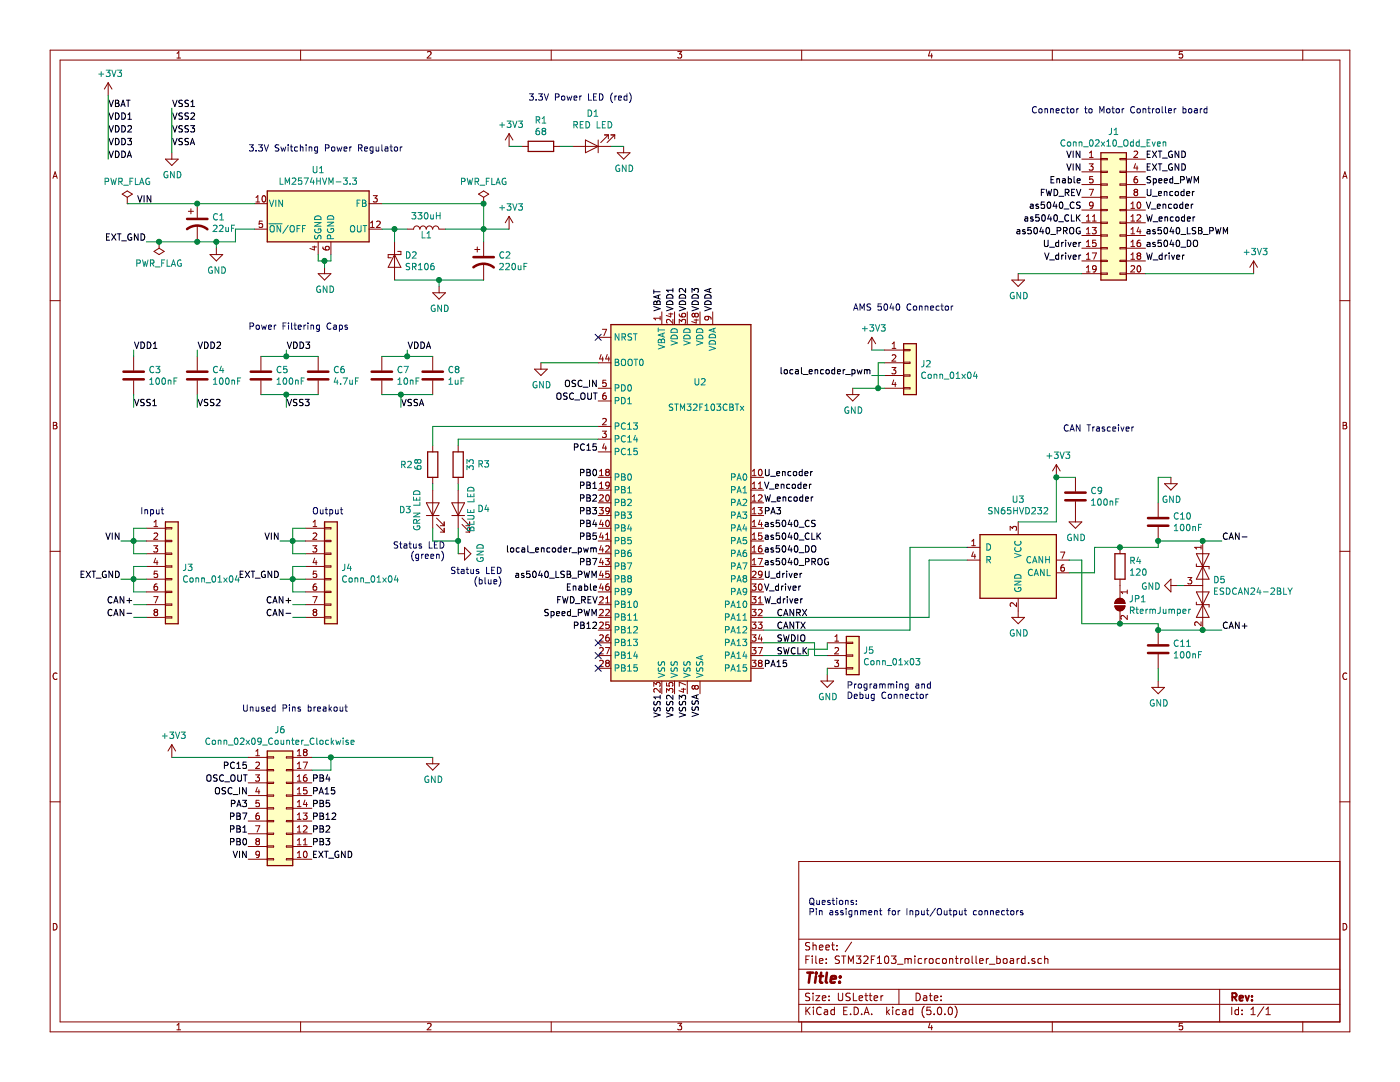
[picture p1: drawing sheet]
EESchema Schematic File Version 4
LIBS:STM32F103_microcontroller_board-cache
EELAYER 26 0
EELAYER END
$Descr USLetter 11000 8500
encoding utf-8
Sheet 1 1
Title ""
Date ""
Rev ""
Comp ""
Comment1 ""
Comment2 ""
Comment3 ""
Comment4 ""
$EndDescr
$Comp
L MCU_ST_STM32F1:STM32F103CBTx U2
U 1 1
P 5400 3950
F 0 "U2" H 5500 4900 50  0000 C CNN
F 1 "STM32F103CBTx" H 5550 4700 50  0000 C CNN
F 2 "Package_QFP:LQFP-48_7x7mm_P0.5mm" H 4800 2550 50  0001 R CNN
F 3 "http://www.st.com/st-web-ui/static/active/en/resource/technical/document/datasheet/CD00161566.pdf" H 5400 3950 50  0001 C CNN
	1    5400 3950
	1    0    0    -1  
$EndComp
$Comp
L Regulator_Switching:LM2574HVM-3.3 U1
U 1 1
P 2500 1700
F 0 "U1" H 2500 2067 50  0000 C CNN
F 1 "LM2574HVM-3.3" H 2500 1976 50  0000 C CNN
F 2 "Package_SO:SOIC-14W_7.5x9.0mm_P1.27mm" H 2100 2050 50  0001 L CIN
F 3 "http://www.ti.com/lit/ds/symlink/lm2574.pdf" H 2500 1700 50  0001 C CNN
	1    2500 1700
	1    0    0    -1  
$EndComp
$Comp
L Interface_CAN_LIN:SN65HVD232 U3
U 1 1
P 8000 4400
F 0 "U3" H 8000 4878 50  0000 C CNN
F 1 "SN65HVD232" H 8000 4787 50  0000 C CNN
F 2 "Package_SO:SOIC-8_3.9x4.9mm_P1.27mm" H 8000 3900 50  0001 C CNN
F 3 "http://www.ti.com/lit/ds/symlink/sn65hvd230.pdf" H 7900 4800 50  0001 C CNN
	1    8000 4400
	1    0    0    -1  
$EndComp
$Comp
L Connector_Generic:Conn_01x03 J5
U 1 1
P 6700 5150
F 0 "J5" H 6780 5192 50  0000 L CNN
F 1 "Conn_01x03" H 6780 5101 50  0000 L CNN
F 2 "Connector_PinHeader_2.54mm:PinHeader_1x03_P2.54mm_Vertical" H 6700 5150 50  0001 C CNN
F 3 "~" H 6700 5150 50  0001 C CNN
	1    6700 5150
	1    0    0    -1  
$EndComp
Text Label 5200 2450 1    50   ~ 0
VBAT
Text Label 5300 2450 1    50   ~ 0
VDD1
Text Label 5400 2450 1    50   ~ 0
VDD2
Text Label 5500 2450 1    50   ~ 0
VDD3
Text Label 5600 2450 1    50   ~ 0
VDDA
Text Label 5200 5450 3    50   ~ 0
VSS1
Text Label 5300 5450 3    50   ~ 0
VSS2
Text Label 5400 5450 3    50   ~ 0
VSS3
Text Label 5500 5450 3    50   ~ 0
VSSA
$Comp
L power:GND #PWR07
U 1 1
P 2550 2100
F 0 "#PWR07" H 2550 1850 50  0001 C CNN
F 1 "GND" H 2555 1927 50  0000 C CNN
F 2 "" H 2550 2100 50  0001 C CNN
F 3 "" H 2550 2100 50  0001 C CNN
	1    2550 2100
	1    0    0    -1  
$EndComp
Wire Wire Line
	2500 2000 2500 2050
Wire Wire Line
	2500 2050 2550 2050
Wire Wire Line
	2550 2050 2550 2100
Wire Wire Line
	2600 2000 2600 2050
Wire Wire Line
	2600 2050 2550 2050
Connection ~ 2550 2050
$Comp
L Device:CP1 C1
U 1 1
P 1550 1750
F 0 "C1" H 1665 1796 50  0000 L CNN
F 1 "22uF" H 1665 1705 50  0000 L CNN
F 2 "Capacitor_SMD:CP_Elec_6.3x5.4" H 1588 1600 50  0001 C CNN
F 3 "https://www.digikey.com/product-detail/en/panasonic-electronic-components/EEE-1HA220WP/PCE3920CT-ND/766296" H 1550 1750 50  0001 C CNN
	1    1550 1750
	1    0    0    -1  
$EndComp
Wire Wire Line
	1550 1600 2000 1600
Wire Wire Line
	1550 1900 1700 1900
Wire Wire Line
	1850 1900 1850 1800
Wire Wire Line
	1850 1800 2000 1800
$Comp
L Device:L L1
U 1 1
P 3350 1800
F 0 "L1" V 3300 1800 50  0000 C CNN
F 1 "330uH" V 3449 1800 50  0000 C CNN
F 2 "Inductor_THT:L_Radial_D8.7mm_P5.00mm_Fastron_07HCP" H 3350 1800 50  0001 C CNN
F 3 "https://www.digikey.com/product-detail/en/bourns-inc/6000-331K-RC/M8634-ND/775173" H 3350 1800 50  0001 C CNN
	1    3350 1800
	0    -1   -1   0   
$EndComp
$Comp
L Device:D_Schottky D2
U 1 1
P 3100 2050
F 0 "D2" V 3054 2129 50  0000 L CNN
F 1 "SR106" V 3145 2129 50  0000 L CNN
F 2 "Diode_SMD:D_SOD-323_HandSoldering" H 3100 2050 50  0001 C CNN
F 3 "https://www.digikey.com/product-detail/en/micro-commercial-co/BSR106WS-TP/BSR106WS-TPMSCT-ND/2642048" H 3100 2050 50  0001 C CNN
	1    3100 2050
	0    1    1    0   
$EndComp
$Comp
L Device:CP1 C2
U 1 1
P 3800 2050
F 0 "C2" H 3915 2096 50  0000 L CNN
F 1 "220uF" H 3915 2005 50  0000 L CNN
F 2 "Capacitor_SMD:CP_Elec_6.3x5.4" H 3838 1900 50  0001 C CNN
F 3 "https://www.digikey.com/product-detail/en/panasonic-electronic-components/EEE-0JA221WP/PCE3858CT-ND/766234" H 3800 2050 50  0001 C CNN
	1    3800 2050
	1    0    0    -1  
$EndComp
Wire Wire Line
	3100 2200 3450 2200
Wire Wire Line
	3100 1900 3100 1800
Wire Wire Line
	3100 1800 3000 1800
Wire Wire Line
	3100 1800 3200 1800
Connection ~ 3100 1800
Wire Wire Line
	3500 1800 3800 1800
Wire Wire Line
	3800 1800 3800 1900
Wire Wire Line
	3000 1600 3800 1600
Wire Wire Line
	3800 1600 3800 1800
Connection ~ 3800 1800
$Comp
L power:+3V3 #PWR05
U 1 1
P 4000 1800
F 0 "#PWR05" H 4000 1650 50  0001 C CNN
F 1 "+3V3" H 4015 1973 50  0000 C CNN
F 2 "" H 4000 1800 50  0001 C CNN
F 3 "" H 4000 1800 50  0001 C CNN
	1    4000 1800
	1    0    0    -1  
$EndComp
Wire Wire Line
	3800 1800 4000 1800
Text Label 1200 1600 2    50   ~ 0
VIN
Text Label 1150 1900 2    50   ~ 0
EXT_GND
Connection ~ 1550 1900
$Comp
L power:GND #PWR06
U 1 1
P 1700 1950
F 0 "#PWR06" H 1700 1700 50  0001 C CNN
F 1 "GND" H 1705 1777 50  0000 C CNN
F 2 "" H 1700 1950 50  0001 C CNN
F 3 "" H 1700 1950 50  0001 C CNN
	1    1700 1950
	1    0    0    -1  
$EndComp
Wire Wire Line
	1700 1900 1700 1950
Connection ~ 1700 1900
Wire Wire Line
	1700 1900 1850 1900
$Comp
L power:GND #PWR010
U 1 1
P 3450 2250
F 0 "#PWR010" H 3450 2000 50  0001 C CNN
F 1 "GND" H 3455 2077 50  0000 C CNN
F 2 "" H 3450 2250 50  0001 C CNN
F 3 "" H 3450 2250 50  0001 C CNN
	1    3450 2250
	1    0    0    -1  
$EndComp
Wire Wire Line
	3450 2200 3450 2250
Connection ~ 3450 2200
Text Notes 1950 1200 0    50   ~ 0
3.3V Switching Power Regulator
$Comp
L Device:C C3
U 1 1
P 1050 2950
F 0 "C3" H 1165 2996 50  0000 L CNN
F 1 "100nF" H 1165 2905 50  0000 L CNN
F 2 "Capacitor_SMD:C_0603_1608Metric_Pad1.05x0.95mm_HandSolder" H 1088 2800 50  0001 C CNN
F 3 "https://www.digikey.com/product-detail/en/yageo/CC0603ZRY5V9BB104/311-1343-1-ND/2103127" H 1050 2950 50  0001 C CNN
	1    1050 2950
	1    0    0    -1  
$EndComp
$Comp
L Device:C C4
U 1 1
P 1550 2950
F 0 "C4" H 1665 2996 50  0000 L CNN
F 1 "100nF" H 1665 2905 50  0000 L CNN
F 2 "Capacitor_SMD:C_0603_1608Metric_Pad1.05x0.95mm_HandSolder" H 1588 2800 50  0001 C CNN
F 3 "https://www.digikey.com/product-detail/en/yageo/CC0603ZRY5V9BB104/311-1343-1-ND/2103127" H 1550 2950 50  0001 C CNN
	1    1550 2950
	1    0    0    -1  
$EndComp
$Comp
L Device:C C5
U 1 1
P 2050 2950
F 0 "C5" H 2165 2996 50  0000 L CNN
F 1 "100nF" H 2165 2905 50  0000 L CNN
F 2 "Capacitor_SMD:C_0603_1608Metric_Pad1.05x0.95mm_HandSolder" H 2088 2800 50  0001 C CNN
F 3 "https://www.digikey.com/product-detail/en/yageo/CC0603ZRY5V9BB104/311-1343-1-ND/2103127" H 2050 2950 50  0001 C CNN
	1    2050 2950
	1    0    0    -1  
$EndComp
$Comp
L Device:C C6
U 1 1
P 2500 2950
F 0 "C6" H 2615 2996 50  0000 L CNN
F 1 "4.7uF" H 2615 2905 50  0000 L CNN
F 2 "Capacitor_SMD:C_0603_1608Metric_Pad1.05x0.95mm_HandSolder" H 2538 2800 50  0001 C CNN
F 3 "https://www.digikey.com/product-detail/en/samsung-electro-mechanics/CL10A475KP8NNNC/1276-1044-1-ND/3889130" H 2500 2950 50  0001 C CNN
	1    2500 2950
	1    0    0    -1  
$EndComp
$Comp
L Device:C C7
U 1 1
P 3000 2950
F 0 "C7" H 3115 2996 50  0000 L CNN
F 1 "10nF" H 3115 2905 50  0000 L CNN
F 2 "Capacitor_SMD:C_0603_1608Metric_Pad1.05x0.95mm_HandSolder" H 3038 2800 50  0001 C CNN
F 3 "https://www.digikey.com/product-detail/en/samsung-electro-mechanics/CL10B103KB8NCNC/1276-1921-1-ND/3890007" H 3000 2950 50  0001 C CNN
	1    3000 2950
	1    0    0    -1  
$EndComp
$Comp
L Device:C C8
U 1 1
P 3400 2950
F 0 "C8" H 3515 2996 50  0000 L CNN
F 1 "1uF" H 3515 2905 50  0000 L CNN
F 2 "Capacitor_SMD:C_0603_1608Metric_Pad1.05x0.95mm_HandSolder" H 3438 2800 50  0001 C CNN
F 3 "https://www.digikey.com/product-detail/en/samsung-electro-mechanics/CL10B105MO8NNWC/1276-6524-1-ND/5961383" H 3400 2950 50  0001 C CNN
	1    3400 2950
	1    0    0    -1  
$EndComp
Wire Wire Line
	2050 2800 2250 2800
Wire Wire Line
	2050 3100 2250 3100
Wire Wire Line
	3000 3100 3150 3100
Wire Wire Line
	3000 2800 3200 2800
Text Label 1050 2750 0    50   ~ 0
VDD1
Text Label 1550 2750 0    50   ~ 0
VDD2
Text Label 2250 2750 0    50   ~ 0
VDD3
Text Label 3200 2750 0    50   ~ 0
VDDA
Wire Wire Line
	2250 2750 2250 2800
Connection ~ 2250 2800
Wire Wire Line
	2250 2800 2500 2800
Wire Wire Line
	3200 2750 3200 2800
Connection ~ 3200 2800
Wire Wire Line
	3200 2800 3400 2800
Text Label 1050 3200 0    50   ~ 0
VSS1
Text Label 1550 3200 0    50   ~ 0
VSS2
Text Label 2250 3200 0    50   ~ 0
VSS3
Text Label 3150 3200 0    50   ~ 0
VSSA
Wire Wire Line
	3150 3200 3150 3100
Connection ~ 3150 3100
Wire Wire Line
	3150 3100 3400 3100
Wire Wire Line
	2250 3200 2250 3100
Connection ~ 2250 3100
Wire Wire Line
	2250 3100 2500 3100
Wire Wire Line
	1550 3200 1550 3100
Wire Wire Line
	1050 3200 1050 3100
Wire Wire Line
	1050 2750 1050 2800
Wire Wire Line
	1550 2750 1550 2800
Text Notes 1950 2600 0    50   ~ 0
Power Filtering Caps
$Comp
L power:+3V3 #PWR01
U 1 1
P 850 750
F 0 "#PWR01" H 850 600 50  0001 C CNN
F 1 "+3V3" H 865 923 50  0000 C CNN
F 2 "" H 850 750 50  0001 C CNN
F 3 "" H 850 750 50  0001 C CNN
	1    850  750 
	1    0    0    -1  
$EndComp
Text Label 850  850  0    50   ~ 0
VBAT
Text Label 850  950  0    50   ~ 0
VDD1
Text Label 850  1050 0    50   ~ 0
VDD2
Text Label 850  1150 0    50   ~ 0
VDD3
Text Label 850  1250 0    50   ~ 0
VDDA
Wire Wire Line
	850  1250 850  750 
$Comp
L power:GND #PWR04
U 1 1
P 1350 1200
F 0 "#PWR04" H 1350 950 50  0001 C CNN
F 1 "GND" H 1355 1027 50  0000 C CNN
F 2 "" H 1350 1200 50  0001 C CNN
F 3 "" H 1350 1200 50  0001 C CNN
	1    1350 1200
	1    0    0    -1  
$EndComp
Text Label 1350 850  0    50   ~ 0
VSS1
Text Label 1350 950  0    50   ~ 0
VSS2
Text Label 1350 1050 0    50   ~ 0
VSS3
Text Label 1350 1150 0    50   ~ 0
VSSA
Wire Wire Line
	1350 1200 1350 850 
$Comp
L power:GND #PWR012
U 1 1
P 4250 2850
F 0 "#PWR012" H 4250 2600 50  0001 C CNN
F 1 "GND" H 4255 2677 50  0000 C CNN
F 2 "" H 4250 2850 50  0001 C CNN
F 3 "" H 4250 2850 50  0001 C CNN
	1    4250 2850
	1    0    0    -1  
$EndComp
Text Label 6100 5050 0    50   ~ 0
SWDIO
Text Label 6100 5150 0    50   ~ 0
SWCLK
$Comp
L power:GND #PWR020
U 1 1
P 6500 5300
F 0 "#PWR020" H 6500 5050 50  0001 C CNN
F 1 "GND" H 6505 5127 50  0000 C CNN
F 2 "" H 6500 5300 50  0001 C CNN
F 3 "" H 6500 5300 50  0001 C CNN
	1    6500 5300
	1    0    0    -1  
$EndComp
Wire Wire Line
	6500 5250 6500 5300
Text Notes 6650 5500 0    50   ~ 0
Programming and\nDebug Connector
$Comp
L Device:R R4
U 1 1
P 8800 4450
F 0 "R4" H 8870 4496 50  0000 L CNN
F 1 "120" H 8870 4405 50  0000 L CNN
F 2 "Resistor_SMD:R_0603_1608Metric_Pad1.05x0.95mm_HandSolder" V 8730 4450 50  0001 C CNN
F 3 "~" H 8800 4450 50  0001 C CNN
F 4 "Make this resistor a bit larger(power) than expected" H 8800 4450 50  0001 C CNN "Notes"
	1    8800 4450
	1    0    0    -1  
$EndComp
$Comp
L Device:C C9
U 1 1
P 8450 3900
F 0 "C9" H 8565 3946 50  0000 L CNN
F 1 "100nF" H 8565 3855 50  0000 L CNN
F 2 "Capacitor_SMD:C_0603_1608Metric_Pad1.05x0.95mm_HandSolder" H 8488 3750 50  0001 C CNN
F 3 "https://www.digikey.com/product-detail/en/yageo/CC0603ZRY5V9BB104/311-1343-1-ND/2103127" H 8450 3900 50  0001 C CNN
	1    8450 3900
	1    0    0    -1  
$EndComp
$Comp
L power:GND #PWR016
U 1 1
P 8450 4050
F 0 "#PWR016" H 8450 3800 50  0001 C CNN
F 1 "GND" H 8455 3877 50  0000 C CNN
F 2 "" H 8450 4050 50  0001 C CNN
F 3 "" H 8450 4050 50  0001 C CNN
	1    8450 4050
	1    0    0    -1  
$EndComp
$Comp
L power:GND #PWR019
U 1 1
P 8000 4800
F 0 "#PWR019" H 8000 4550 50  0001 C CNN
F 1 "GND" H 8005 4627 50  0000 C CNN
F 2 "" H 8000 4800 50  0001 C CNN
F 3 "" H 8000 4800 50  0001 C CNN
	1    8000 4800
	1    0    0    -1  
$EndComp
Wire Wire Line
	8000 4100 8300 4100
Wire Wire Line
	8300 4100 8300 3750
Wire Wire Line
	8300 3750 8450 3750
$Comp
L power:+3V3 #PWR014
U 1 1
P 8300 3750
F 0 "#PWR014" H 8300 3600 50  0001 C CNN
F 1 "+3V3" H 8315 3923 50  0000 C CNN
F 2 "" H 8300 3750 50  0001 C CNN
F 3 "" H 8300 3750 50  0001 C CNN
	1    8300 3750
	1    0    0    -1  
$EndComp
Connection ~ 8300 3750
$Comp
L Jumper:SolderJumper_2_Open JP1
U 1 1
P 8800 4750
F 0 "JP1" V 8754 4818 50  0000 L CNN
F 1 "RtermJumper" V 8845 4818 50  0000 L CNN
F 2 "Jumper:SolderJumper-2_P1.3mm_Open_TrianglePad1.0x1.5mm" H 8800 4750 50  0001 C CNN
F 3 "~" H 8800 4750 50  0001 C CNN
	1    8800 4750
	0    1    1    0   
$EndComp
Wire Wire Line
	6000 4950 7150 4950
Wire Wire Line
	7150 4950 7150 4300
Wire Wire Line
	7150 4300 7600 4300
Text Label 6100 4950 0    50   ~ 0
CANTX
Wire Wire Line
	6000 4850 7300 4850
Wire Wire Line
	7300 4850 7300 4400
Wire Wire Line
	7300 4400 7600 4400
Text Label 6100 4850 0    50   ~ 0
CANRX
Text Label 9600 4250 0    50   ~ 0
CAN-
Text Label 9600 4950 0    50   ~ 0
CAN+
$Comp
L Device:D_TVS_x2_AAC D5
U 1 1
P 9450 4600
F 0 "D5" V 9404 4679 50  0000 L CNN
F 1 "ESDCAN24-2BLY" V 9495 4679 50  0000 L CNN
F 2 "Package_TO_SOT_SMD:SOT-23_Handsoldering" H 9300 4600 50  0001 C CNN
F 3 "https://www.digikey.com/product-detail/en/stmicroelectronics/ESDCAN24-2BLY/497-13262-1-ND/3661760" H 9300 4600 50  0001 C CNN
	1    9450 4600
	0    1    1    0   
$EndComp
Wire Wire Line
	8800 4300 9100 4300
Wire Wire Line
	9100 4300 9100 4250
Wire Wire Line
	9100 4250 9450 4250
Wire Wire Line
	8800 4900 9100 4900
Wire Wire Line
	9100 4900 9100 4950
Wire Wire Line
	9100 4950 9450 4950
$Comp
L power:GND #PWR018
U 1 1
P 9250 4600
F 0 "#PWR018" H 9250 4350 50  0001 C CNN
F 1 "GND" V 9255 4472 50  0000 R CNN
F 2 "" H 9250 4600 50  0001 C CNN
F 3 "" H 9250 4600 50  0001 C CNN
	1    9250 4600
	0    1    1    0   
$EndComp
Wire Wire Line
	9250 4600 9300 4600
Text Notes 8350 3400 0    50   ~ 0
CAN Trasceiver
$Comp
L Device:LED D1
U 1 1
P 4650 1150
F 0 "D1" H 4642 895 50  0000 C CNN
F 1 "RED LED" H 4642 986 50  0000 C CNN
F 2 "LED_SMD:LED_0603_1608Metric_Pad1.05x0.95mm_HandSolder" H 4650 1150 50  0001 C CNN
F 3 "https://www.digikey.com/product-detail/en/lite-on-inc/LTST-C191KRKT/160-1447-1-ND/386836" H 4650 1150 50  0001 C CNN
	1    4650 1150
	-1   0    0    1   
$EndComp
$Comp
L Device:R R1
U 1 1
P 4250 1150
F 0 "R1" V 4043 1150 50  0000 C CNN
F 1 "68" V 4134 1150 50  0000 C CNN
F 2 "Resistor_SMD:R_0603_1608Metric_Pad1.05x0.95mm_HandSolder" V 4180 1150 50  0001 C CNN
F 3 "~" H 4250 1150 50  0001 C CNN
	1    4250 1150
	0    1    1    0   
$EndComp
Wire Wire Line
	4400 1150 4500 1150
$Comp
L power:+3V3 #PWR02
U 1 1
P 4000 1150
F 0 "#PWR02" H 4000 1000 50  0001 C CNN
F 1 "+3V3" H 4015 1323 50  0000 C CNN
F 2 "" H 4000 1150 50  0001 C CNN
F 3 "" H 4000 1150 50  0001 C CNN
	1    4000 1150
	1    0    0    -1  
$EndComp
Wire Wire Line
	4000 1150 4100 1150
$Comp
L power:GND #PWR03
U 1 1
P 4900 1150
F 0 "#PWR03" H 4900 900 50  0001 C CNN
F 1 "GND" H 4905 977 50  0000 C CNN
F 2 "" H 4900 1150 50  0001 C CNN
F 3 "" H 4900 1150 50  0001 C CNN
	1    4900 1150
	1    0    0    -1  
$EndComp
Wire Wire Line
	4800 1150 4900 1150
Text Notes 4150 800  0    50   ~ 0
3.3V Power LED (red)
$Comp
L Connector_Generic:Conn_01x08 J3
U 1 1
P 1350 4450
F 0 "J3" H 1430 4442 50  0000 L CNN
F 1 "Conn_01x04" H 1430 4351 50  0000 L CNN
F 2 "Connector_Molex:Molex_KK-254_AE-6410-08A_1x08_P2.54mm_Vertical" H 1350 4450 50  0001 C CNN
F 3 "~" H 1350 4450 50  0001 C CNN
	1    1350 4450
	1    0    0    -1  
$EndComp
Text Label 950  4250 2    50   ~ 0
VIN
Text Label 1050 4750 2    50   ~ 0
CAN+
Text Label 950  4550 2    50   ~ 0
EXT_GND
Text Label 1050 4850 2    50   ~ 0
CAN-
$Comp
L Connector_Generic:Conn_01x08 J4
U 1 1
P 2600 4450
F 0 "J4" H 2680 4442 50  0000 L CNN
F 1 "Conn_01x04" H 2680 4351 50  0000 L CNN
F 2 "Connector_Molex:Molex_KK-254_AE-6410-08A_1x08_P2.54mm_Vertical" H 2600 4450 50  0001 C CNN
F 3 "~" H 2600 4450 50  0001 C CNN
	1    2600 4450
	1    0    0    -1  
$EndComp
Text Label 2200 4250 2    50   ~ 0
VIN
Text Label 2300 4750 2    50   ~ 0
CAN+
Text Label 2200 4550 2    50   ~ 0
EXT_GND
Text Label 2300 4850 2    50   ~ 0
CAN-
Text Notes 1100 4050 0    50   ~ 0
Input
Text Notes 2450 4050 0    50   ~ 0
Output
Wire Wire Line
	9450 4250 9600 4250
Connection ~ 9450 4250
Wire Wire Line
	9450 4950 9600 4950
Connection ~ 9450 4950
$Comp
L power:GND #PWR017
U 1 1
P 3600 4350
F 0 "#PWR017" H 3600 4100 50  0001 C CNN
F 1 "GND" H 3605 4177 50  0000 C CNN
F 2 "" H 3600 4350 50  0001 C CNN
F 3 "" H 3600 4350 50  0001 C CNN
	1    3600 4350
	0    -1   -1   0   
$EndComp
Text Notes 3500 4400 2    50   ~ 0
Status LED\n(green)
$Comp
L Device:C C11
U 1 1
P 9100 5100
F 0 "C11" H 9215 5146 50  0000 L CNN
F 1 "100nF" H 9215 5055 50  0000 L CNN
F 2 "Capacitor_SMD:C_0603_1608Metric_Pad1.05x0.95mm_HandSolder" H 9138 4950 50  0001 C CNN
F 3 "https://www.digikey.com/product-detail/en/yageo/CC0603ZRY5V9BB104/311-1343-1-ND/2103127" H 9100 5100 50  0001 C CNN
	1    9100 5100
	1    0    0    -1  
$EndComp
Connection ~ 9100 4950
$Comp
L Device:C C10
U 1 1
P 9100 4100
F 0 "C10" H 9215 4146 50  0000 L CNN
F 1 "100nF" H 9215 4055 50  0000 L CNN
F 2 "Capacitor_SMD:C_0603_1608Metric_Pad1.05x0.95mm_HandSolder" H 9138 3950 50  0001 C CNN
F 3 "https://www.digikey.com/product-detail/en/yageo/CC0603ZRY5V9BB104/311-1343-1-ND/2103127" H 9100 4100 50  0001 C CNN
	1    9100 4100
	1    0    0    -1  
$EndComp
Connection ~ 9100 4250
$Comp
L power:GND #PWR015
U 1 1
P 9200 3750
F 0 "#PWR015" H 9200 3500 50  0001 C CNN
F 1 "GND" H 9205 3577 50  0000 C CNN
F 2 "" H 9200 3750 50  0001 C CNN
F 3 "" H 9200 3750 50  0001 C CNN
	1    9200 3750
	1    0    0    -1  
$EndComp
$Comp
L power:GND #PWR021
U 1 1
P 9100 5350
F 0 "#PWR021" H 9100 5100 50  0001 C CNN
F 1 "GND" H 9105 5177 50  0000 C CNN
F 2 "" H 9100 5350 50  0001 C CNN
F 3 "" H 9100 5350 50  0001 C CNN
	1    9100 5350
	1    0    0    -1  
$EndComp
Wire Wire Line
	9100 5250 9100 5350
Wire Wire Line
	9100 3950 9100 3750
Wire Wire Line
	9100 3750 9200 3750
$Comp
L power:+3V3 #PWR011
U 1 1
P 6850 2750
F 0 "#PWR011" H 6850 2600 50  0001 C CNN
F 1 "+3V3" H 6865 2923 50  0000 C CNN
F 2 "" H 6850 2750 50  0001 C CNN
F 3 "" H 6850 2750 50  0001 C CNN
	1    6850 2750
	1    0    0    -1  
$EndComp
Wire Wire Line
	6850 2750 6950 2750
$Comp
L power:GND #PWR013
U 1 1
P 6700 3050
F 0 "#PWR013" H 6700 2800 50  0001 C CNN
F 1 "GND" H 6705 2877 50  0000 C CNN
F 2 "" H 6700 3050 50  0001 C CNN
F 3 "" H 6700 3050 50  0001 C CNN
	1    6700 3050
	1    0    0    -1  
$EndComp
Text Notes 6700 2450 0    50   ~ 0
AMS 5040 Connector
$Comp
L Device:R R2
U 1 1
P 3400 3650
F 0 "R2" H 3193 3650 50  0000 C CNN
F 1 "68" V 3284 3650 50  0000 C CNN
F 2 "Resistor_SMD:R_0603_1608Metric_Pad1.05x0.95mm_HandSolder" V 3330 3650 50  0001 C CNN
F 3 "~" H 3400 3650 50  0001 C CNN
	1    3400 3650
	1    0    0    -1  
$EndComp
$Comp
L Device:LED D3
U 1 1
P 3400 4000
F 0 "D3" V 3391 4216 50  0000 C CNN
F 1 "GRN LED" H 3391 4125 50  0000 C CNN
F 2 "LED_SMD:LED_0603_1608Metric_Pad1.05x0.95mm_HandSolder" H 3400 4000 50  0001 C CNN
F 3 "https://www.digikey.com/product-detail/en/lite-on-inc/LTST-C191KGKT/160-1446-1-ND/386834" H 3400 4000 50  0001 C CNN
	1    3400 4000
	0    -1   -1   0   
$EndComp
Wire Wire Line
	3400 3850 3400 3800
Wire Wire Line
	3400 4150 3400 4250
Wire Wire Line
	3400 4250 3600 4250
Wire Wire Line
	3600 4250 3600 4350
$Comp
L Device:R R3
U 1 1
P 3600 3650
F 0 "R3" H 3400 3650 50  0000 C CNN
F 1 "33" V 3500 3650 50  0000 C CNN
F 2 "Resistor_SMD:R_0603_1608Metric_Pad1.05x0.95mm_HandSolder" V 3530 3650 50  0001 C CNN
F 3 "~" H 3600 3650 50  0001 C CNN
	1    3600 3650
	-1   0    0    1   
$EndComp
$Comp
L Device:LED D4
U 1 1
P 3600 4000
F 0 "D4" V 3600 3800 50  0000 C CNN
F 1 "BLUE LED" H 3600 3900 50  0000 C CNN
F 2 "LED_SMD:LED_0603_1608Metric_Pad1.05x0.95mm_HandSolder" H 3600 4000 50  0001 C CNN
F 3 "https://www.digikey.com/product-detail/en/lite-on-inc/LTST-C191TBKT/160-1647-1-ND/573587" H 3600 4000 50  0001 C CNN
	1    3600 4000
	0    -1   -1   0   
$EndComp
Wire Wire Line
	3600 4150 3600 4250
Connection ~ 3600 4250
Wire Wire Line
	3600 3850 3600 3800
Text Notes 3950 4600 2    50   ~ 0
Status LED\n(blue)
Text Notes 6350 7200 0    50   ~ 0
Questions:\nPin assignment for Input/Output connectors
$Comp
L Connector_Generic:Conn_02x10_Odd_Even J1
U 1 1
P 8700 1650
F 0 "J1" H 8750 2267 50  0000 C CNN
F 1 "Conn_02x10_Odd_Even" H 8750 2176 50  0000 C CNN
F 2 "Connector_PinHeader_2.54mm:PinHeader_2x10_P2.54mm_Vertical" H 8700 1650 50  0001 C CNN
F 3 "~" H 8700 1650 50  0001 C CNN
	1    8700 1650
	1    0    0    -1  
$EndComp
Text Notes 8100 900  0    50   ~ 0
Connector to Motor Controller board
Text Label 8500 1250 2    50   ~ 0
VIN
Text Label 8500 1350 2    50   ~ 0
VIN
Text Label 9000 1250 0    50   ~ 0
EXT_GND
Text Label 9000 1350 0    50   ~ 0
EXT_GND
$Comp
L power:+3V3 #PWR09
U 1 1
P 9850 2150
F 0 "#PWR09" H 9850 2000 50  0001 C CNN
F 1 "+3V3" H 9865 2323 50  0000 C CNN
F 2 "" H 9850 2150 50  0001 C CNN
F 3 "" H 9850 2150 50  0001 C CNN
	1    9850 2150
	1    0    0    -1  
$EndComp
$Comp
L power:GND #PWR08
U 1 1
P 8000 2150
F 0 "#PWR08" H 8000 1900 50  0001 C CNN
F 1 "GND" H 8005 1977 50  0000 C CNN
F 2 "" H 8000 2150 50  0001 C CNN
F 3 "" H 8000 2150 50  0001 C CNN
	1    8000 2150
	1    0    0    -1  
$EndComp
Wire Wire Line
	8000 2150 8500 2150
Text Label 9000 1450 0    50   ~ 0
Speed_PWM
Text Label 8500 1450 2    50   ~ 0
Enable
Text Label 8500 1550 2    50   ~ 0
FWD_REV
Text Label 9000 1550 0    50   ~ 0
U_encoder
Text Label 9000 1650 0    50   ~ 0
V_encoder
Text Label 9000 1750 0    50   ~ 0
W_encoder
Text Label 9000 1850 0    50   ~ 0
as5040_LSB_PWM
Text Label 8500 1650 2    50   ~ 0
as5040_CS
Wire Wire Line
	9000 2150 9850 2150
Text Label 9000 1950 0    50   ~ 0
as5040_DO
Text Label 8500 1750 2    50   ~ 0
as5040_CLK
Text Label 8500 1850 2    50   ~ 0
as5040_PROG
Wire Wire Line
	3400 3500 3400 3350
Wire Wire Line
	3400 3350 4700 3350
Text Label 6000 3750 0    50   ~ 0
U_encoder
Text Label 6000 3850 0    50   ~ 0
V_encoder
Text Label 6000 3950 0    50   ~ 0
W_encoder
Text Label 8500 1950 2    50   ~ 0
U_driver
Text Label 8500 2050 2    50   ~ 0
V_driver
Text Label 9000 2050 0    50   ~ 0
W_driver
Text Label 6000 4550 0    50   ~ 0
U_driver
Text Label 6000 4650 0    50   ~ 0
V_driver
Text Label 6000 4750 0    50   ~ 0
W_driver
Text Label 4700 4350 2    50   ~ 0
local_encoder_pwm
Text Label 6850 2950 2    50   ~ 0
local_encoder_pwm
Text Label 4700 4550 2    50   ~ 0
as5040_LSB_PWM
Text Label 6000 4250 0    50   ~ 0
as5040_CLK
Text Label 6000 4350 0    50   ~ 0
as5040_DO
Text Label 6000 4450 0    50   ~ 0
as5040_PROG
Text Label 6000 4150 0    50   ~ 0
as5040_CS
Text Label 4700 4650 2    50   ~ 0
Enable
Text Label 4700 4750 2    50   ~ 0
FWD_REV
Text Label 4700 4850 2    50   ~ 0
Speed_PWM
Text Notes 1900 5600 0    50   ~ 0
Unused Pins breakout
Text Label 4700 3050 2    50   ~ 0
OSC_IN
Wire Wire Line
	4250 2850 4700 2850
Text Label 4700 3150 2    50   ~ 0
OSC_OUT
Wire Wire Line
	3600 3450 3600 3500
Wire Wire Line
	3600 3450 4700 3450
Text Label 4700 3550 2    50   ~ 0
PC15
Text Label 4700 3750 2    50   ~ 0
PB0
Text Label 4700 3850 2    50   ~ 0
PB1
Text Label 4700 3950 2    50   ~ 0
PB2
Text Label 4700 4050 2    50   ~ 0
PB3
Text Label 4700 4150 2    50   ~ 0
PB4
Text Label 4700 4250 2    50   ~ 0
PB5
Text Label 4700 4450 2    50   ~ 0
PB7
Text Label 4700 4950 2    50   ~ 0
PB12
$Comp
L power:+3V3 #PWR022
U 1 1
P 1350 5950
F 0 "#PWR022" H 1350 5800 50  0001 C CNN
F 1 "+3V3" H 1365 6123 50  0000 C CNN
F 2 "" H 1350 5950 50  0001 C CNN
F 3 "" H 1350 5950 50  0001 C CNN
	1    1350 5950
	1    0    0    -1  
$EndComp
Wire Wire Line
	1350 5950 1950 5950
$Comp
L power:GND #PWR023
U 1 1
P 3400 5950
F 0 "#PWR023" H 3400 5700 50  0001 C CNN
F 1 "GND" H 3405 5777 50  0000 C CNN
F 2 "" H 3400 5950 50  0001 C CNN
F 3 "" H 3400 5950 50  0001 C CNN
	1    3400 5950
	1    0    0    -1  
$EndComp
Wire Wire Line
	2450 5950 2600 5950
Text Label 1950 6250 2    50   ~ 0
OSC_IN
Text Label 1950 6150 2    50   ~ 0
OSC_OUT
Text Label 1950 6050 2    50   ~ 0
PC15
Text Label 1950 6650 2    50   ~ 0
PB0
Text Label 1950 6550 2    50   ~ 0
PB1
Text Label 2450 6550 0    50   ~ 0
PB2
Text Label 2450 6650 0    50   ~ 0
PB3
Text Label 2450 6150 0    50   ~ 0
PB4
Text Label 2450 6350 0    50   ~ 0
PB5
Text Label 1950 6450 2    50   ~ 0
PB7
Text Label 2450 6450 0    50   ~ 0
PB12
Text Label 6000 4050 0    50   ~ 0
PA3
Text Label 1950 6350 2    50   ~ 0
PA3
Text Label 6000 5250 0    50   ~ 0
PA15
Text Label 2450 6250 0    50   ~ 0
PA15
$Comp
L Connector_Generic:Conn_02x09_Counter_Clockwise J6
U 1 1
P 2150 6350
F 0 "J6" H 2200 6967 50  0000 C CNN
F 1 "Conn_02x09_Counter_Clockwise" H 2200 6876 50  0000 C CNN
F 2 "Connector_PinHeader_2.54mm:PinHeader_2x09_P2.54mm_Vertical" H 2150 6350 50  0001 C CNN
F 3 "~" H 2150 6350 50  0001 C CNN
	1    2150 6350
	1    0    0    -1  
$EndComp
Text Label 1950 6750 2    50   ~ 0
VIN
Text Label 2450 6750 0    50   ~ 0
EXT_GND
Wire Wire Line
	2450 6050 2600 6050
Wire Wire Line
	2600 6050 2600 5950
Connection ~ 2600 5950
Wire Wire Line
	2600 5950 3400 5950
$Comp
L Connector_Generic:Conn_01x04 J2
U 1 1
P 7150 2850
F 0 "J2" H 7230 2842 50  0000 L CNN
F 1 "Conn_01x04" H 7230 2751 50  0000 L CNN
F 2 "Connector_PinHeader_2.54mm:PinHeader_1x04_P2.54mm_Vertical" H 7150 2850 50  0001 C CNN
F 3 "~" H 7150 2850 50  0001 C CNN
	1    7150 2850
	1    0    0    -1  
$EndComp
Wire Wire Line
	6950 3050 6900 3050
Wire Wire Line
	6950 2850 6900 2850
Wire Wire Line
	6900 2850 6900 3050
Connection ~ 6900 3050
Wire Wire Line
	6900 3050 6700 3050
Wire Wire Line
	6850 2950 6950 2950
Connection ~ 1550 1600
$Comp
L power:PWR_FLAG #FLG0101
U 1 1
P 1000 1600
F 0 "#FLG0101" H 1000 1675 50  0001 C CNN
F 1 "PWR_FLAG" H 1000 1774 50  0000 C CNN
F 2 "" H 1000 1600 50  0001 C CNN
F 3 "~" H 1000 1600 50  0001 C CNN
	1    1000 1600
	1    0    0    -1  
$EndComp
Wire Wire Line
	1000 1600 1550 1600
NoConn ~ 4700 2650
Wire Wire Line
	3450 2200 3800 2200
$Comp
L power:PWR_FLAG #FLG0102
U 1 1
P 3800 1600
F 0 "#FLG0102" H 3800 1675 50  0001 C CNN
F 1 "PWR_FLAG" H 3800 1774 50  0000 C CNN
F 2 "" H 3800 1600 50  0001 C CNN
F 3 "~" H 3800 1600 50  0001 C CNN
	1    3800 1600
	1    0    0    -1  
$EndComp
Connection ~ 3800 1600
Wire Wire Line
	1150 1900 1250 1900
$Comp
L power:PWR_FLAG #FLG0103
U 1 1
P 1250 1900
F 0 "#FLG0103" H 1250 1975 50  0001 C CNN
F 1 "PWR_FLAG" H 1250 2073 50  0000 C CNN
F 2 "" H 1250 1900 50  0001 C CNN
F 3 "~" H 1250 1900 50  0001 C CNN
	1    1250 1900
	-1   0    0    1   
$EndComp
Connection ~ 1250 1900
Wire Wire Line
	1250 1900 1550 1900
Wire Wire Line
	2400 4150 2300 4150
Wire Wire Line
	2300 4150 2300 4250
Wire Wire Line
	2300 4350 2400 4350
Wire Wire Line
	2400 4250 2300 4250
Connection ~ 2300 4250
Wire Wire Line
	2300 4250 2300 4350
Wire Wire Line
	2200 4250 2300 4250
Wire Wire Line
	2400 4450 2300 4450
Wire Wire Line
	2300 4450 2300 4550
Wire Wire Line
	2300 4650 2400 4650
Wire Wire Line
	2400 4550 2300 4550
Connection ~ 2300 4550
Wire Wire Line
	2300 4550 2300 4650
Wire Wire Line
	2200 4550 2300 4550
Wire Wire Line
	2400 4750 2300 4750
Wire Wire Line
	2400 4850 2300 4850
Wire Wire Line
	1150 4150 1050 4150
Wire Wire Line
	1050 4150 1050 4250
Wire Wire Line
	1050 4350 1150 4350
Wire Wire Line
	1150 4250 1050 4250
Connection ~ 1050 4250
Wire Wire Line
	1050 4250 1050 4350
Wire Wire Line
	1150 4450 1050 4450
Wire Wire Line
	1050 4450 1050 4550
Wire Wire Line
	1050 4650 1150 4650
Wire Wire Line
	1150 4550 1050 4550
Connection ~ 1050 4550
Wire Wire Line
	1050 4550 1050 4650
Wire Wire Line
	950  4250 1050 4250
Wire Wire Line
	950  4550 1050 4550
Wire Wire Line
	1050 4750 1150 4750
Wire Wire Line
	1050 4850 1150 4850
Wire Wire Line
	8800 4300 8600 4300
Wire Wire Line
	8600 4300 8600 4500
Wire Wire Line
	8600 4500 8400 4500
Connection ~ 8800 4300
Wire Wire Line
	8800 4900 8500 4900
Wire Wire Line
	8500 4900 8500 4400
Wire Wire Line
	8500 4400 8400 4400
Connection ~ 8800 4900
Wire Wire Line
	6000 5050 6400 5050
Wire Wire Line
	6400 5050 6400 5150
Wire Wire Line
	6400 5150 6500 5150
Wire Wire Line
	6000 5150 6350 5150
Wire Wire Line
	6350 5150 6350 5100
Wire Wire Line
	6350 5100 6500 5100
Wire Wire Line
	6500 5100 6500 5050
NoConn ~ 4700 5050
NoConn ~ 4700 5150
NoConn ~ 4700 5250
$EndSCHEMATC
